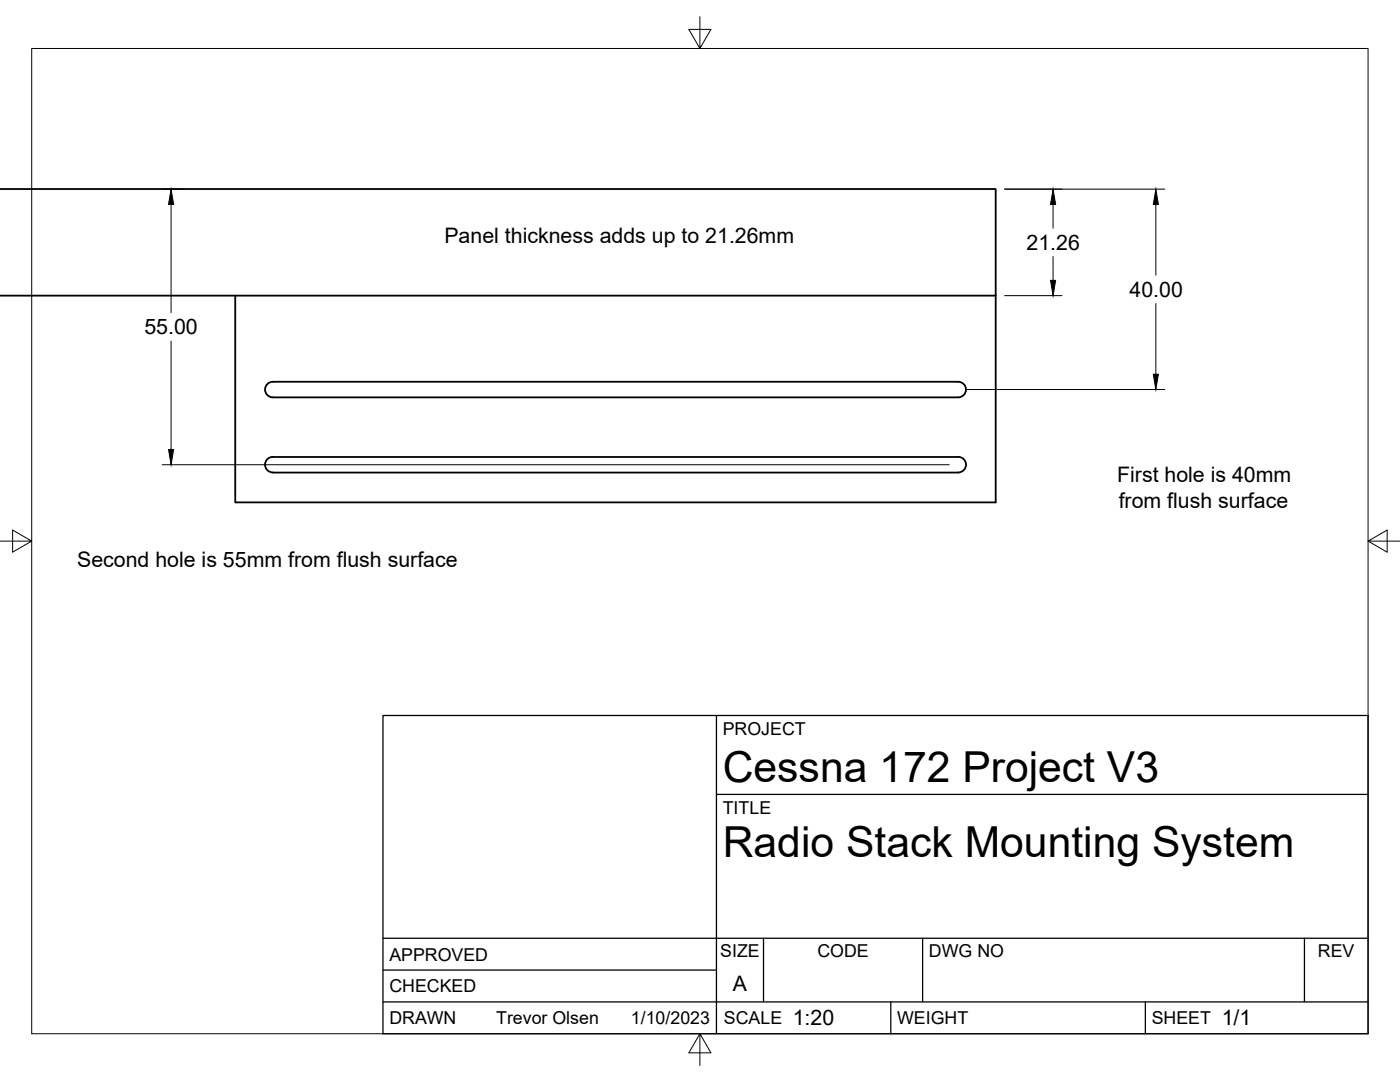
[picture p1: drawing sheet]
<svg xmlns="http://www.w3.org/2000/svg" width="279mm" height="216mm" viewBox="0 0 279 216" stroke-linecap="round" stroke-linejoin="round" font-family="sans-serif">
<!-- layer: Visible -->
<path d="M0 37.7h198.7v21.3h-198.7M46.9 59v41.2h151.8v-41.2M53.5 76.5l1-.3h136.7a1.56 1.56 0 0 1 1.6 1.5 1.56 1.56 0 0 1-1.6 1.6h-136.7a1.56 1.56 0 0 1-1.5-1.1 1.56 1.56 0 0 1 .5-1.7zM54.4 91.2h136.8M54.5 91.2a1.56 1.56 0 0 0-1.6 1.5 1.56 1.56 0 0 0 1.6 1.6h136.7a1.57 1.57 0 0 0 1.6-1.6 1.57 1.57 0 0 0-1.6-1.5" fill="none" stroke="#000" stroke-width=".36"/>
<!-- layer: Border -->
<path d="M6.3 9.7h266.7v196.6h-266.7zM139.7 3.3v6.4l2.2-3.8h-4.4l2.2 3.8M0 108h6.3l-3.8-2.2v4.4l3.8-2.2M273 108l3.8 2.2v-4.4l-3.8 2.2h6.4M139.7 206.3l-2.2 3.8h4.4l-2.2-3.8v6.3" fill="none" stroke="#000" stroke-width=".2"/>
<!-- layer: Titleblock -->
<path d="M76.4 142.8h196.6v63.5h-196.6zM143 158.5h130M143 142.8v63.5M76.4 199.9h196.6M76.4 193.6h66.6M76.4 187.2h196.6M152.4 187.2v12.7M177.8 199.9v6.4M184.1 187.2v12.7M228.6 199.9v6.4M260.3 187.2v12.7" fill="none" stroke="#000" stroke-width=".25"/>
<!-- layer: FD_Dimensions -->
<path d="M32.4 37.7h4.5M200.5 37.7h32M34.1 40.8v21.6M200.5 59h11.4M210.2 40.8v4.7M210.2 51.2v4.7M230.7 40.8v14.1M34.1 68.1v21.6M193 77.7h39.5M230.7 60.6v14.1M32.4 92.7h157" fill="none" stroke="#000" stroke-width=".2"/>
<path d="M34.1 37.7l.5 3.1h-1zM209.7 55.9h1l-.5 3.1zM210.2 37.7l.5 3.1h-1zM230.7 37.7l.5 3.1h-1zM230.2 74.7h1l-.5 3zM33.6 89.7h1l-.5 3z" fill="#000" stroke="#000" stroke-width=".2"/>
<g font-size="8.5">
<text x="144.3" y="156">Cessna 172 Project V3</text>
<text x="144.3" y="171">Radio Stack Mounting System</text>
</g>
<g font-size="4.3">
<text x="88.7" y="48.5">Panel thickness adds up to 21.26mm</text>
<text x="204.9" y="49.9">21.26</text>
<text x="225.4" y="59.2">40.00</text>
<text x="28.8" y="66.7">55.00</text>
<text x="222.9" y="96.2">First hole is 40mm</text>
<text x="223.3" y="101.3">from flush surface</text>
<text x="15.4" y="113.1">Second hole is 55mm from flush surface</text>
<text x="146.3" y="197.7">A</text>
<text x="158.2" y="204.6">1:20</text>
<text x="243.8" y="204.6">1/1</text>
</g>
<g font-size="3.5">
<text x="144.3" y="146.6">PROJECT</text>
<text x="144.3" y="162.3">TITLE</text>
<text x="77.7" y="191.7">APPROVED</text>
<text x="143.7" y="191">SIZE</text>
<text x="163.1" y="191">CODE</text>
<text x="185.4" y="191">DWG NO</text>
<text x="263" y="191">REV</text>
<text x="77.7" y="198">CHECKED</text>
<text x="77.7" y="204.4">DRAWN</text>
<text x="99" y="204.4">Trevor Olsen</text>
<text x="125.9" y="204.4">1/10/2023</text>
<text x="144.5" y="204.4">SCALE</text>
<text x="179" y="204.4">WEIGHT</text>
<text x="229.8" y="204.4">SHEET</text>
</g>
</svg>
